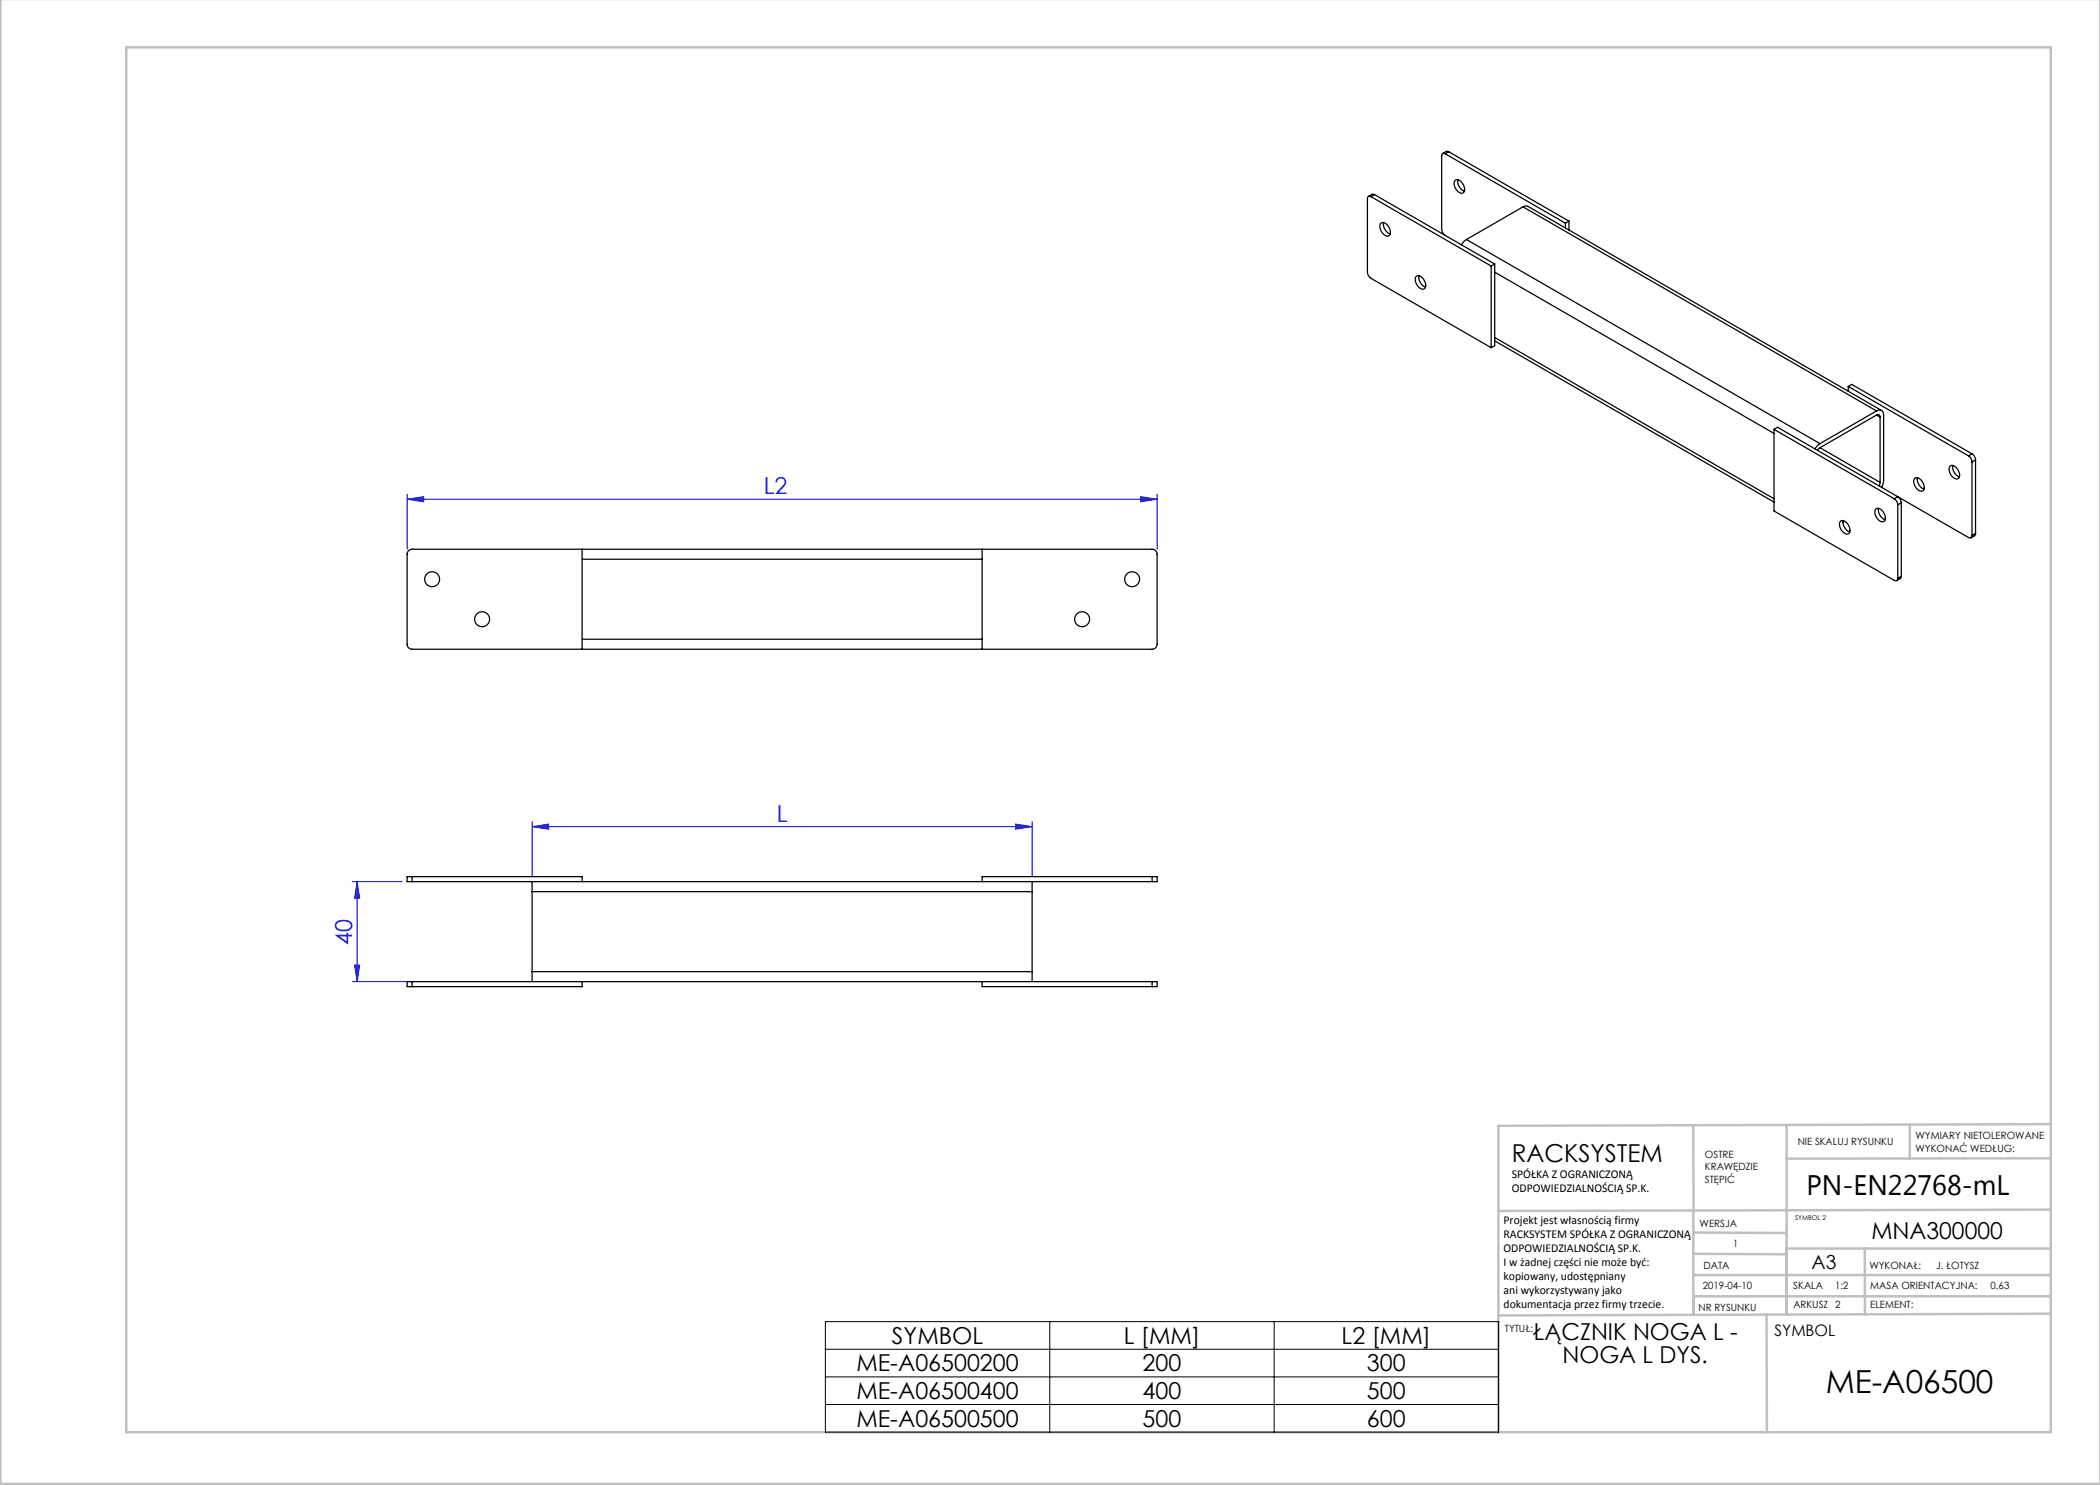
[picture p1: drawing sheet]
<svg xmlns="http://www.w3.org/2000/svg" width="420mm" height="297mm" viewBox="0 0 420 297" stroke-linecap="round" stroke-linejoin="round" font-family="sans-serif">
<g fill="none" stroke="#00f" stroke-width=".2">
<path d="M81.4 99.8l3.3-.5v1.1zM81.4 98.8v11M81.4 99.8h150M228.1 99.3l3.3 .5-3.3 .6zM231.4 98.8v11M70.4 176.3h10M71.4 176.3v20M71.4 176.3l.5 3.3h-1zM106.4 165.3l3.3-.5v1zM106.4 164.3v11M106.4 165.3h100M203.1 164.8l3.3 .5-3.3 .5z"/>
<path d="M206.4 164.3v11M70.4 196.3h11M70.9 193h1l-.5 3.3z"/>
</g>
<g fill="none" stroke="#c0c0c0" stroke-width=".5">
<path d="M.1 -.1v296.9h419.9M25.2 9.5h385v276.9h-385zM338.7 225.2v16.9M357.3 225v37.9M382 225.4v6.3M410.1 224.8l-110.4 .4v61.2M410.1 231.7h-52.8M338.7 259.3h71.5M338.7 255h71.5M338.7 250.8l18.6 .1M338.7 246.5l18.6 .1M338.7 242.1v20.9"/>
<path d="M373 249.7v13.2M410.1 241.9l-110.4 .3M410.2 249.7h-52.9v13.2M353.3 262.9l.1 23.5M410.2 262.7l-110.5 .4"/>
</g>
<path d="M165.1 264.3h134.6v22.1h-134.6zM165.1 269.9h134.6M165.1 275.4h134.6M210 264.3v22.1M254.8 264.3v22.1M165.1 280.9h134.6" fill="none" stroke="#000" stroke-width=".2"/>
<g fill="#00f">
<path d="M203.1 164.8l3.3 .5-3.3 .5zM106.4 165.3l3.3-.5v1z"/>
<path d="M81.4 99.8l3.3-.5v1.1zM228.1 99.3l3.3 .5-3.3 .6z"/>
<path d="M71.4 176.3l.5 3.3h-1zM70.9 193h1l-.5 3.3z"/>
</g>
<g fill="none" stroke="#000" stroke-width=".25">
<path d="M274.2 39.3a.43 .43 0 0 0-.5 0 .43 .43 0 0 0-.2 .4v14.7a1.57 1.57 0 0 0 .7 1.3l24 13.8M274.2 39.3l24 13.9M274.9 38.9l-.4-.1-.8 .5M274.9 38.9l-.7 .4M274.9 38.9l24 13.9M289 30.8a.43 .43 0 0 0-.5-.1 .43 .43 0 0 0-.2 .5v14.7a1.58 1.58 0 0 0 .7 1.2M289 30.8l24.1 13.8M289.7 30.4l-.3-.1-.9 .4M289.7 30.4l-.7 .4M289.7 30.4l24.1 13.8M291.1 36a1.55 1.55 0 0 1 1.8 1.5 .75 .75 0 0 1-.2 1 .75 .75 0 0 1-1.1-.2 1.8 1.8 0 0 1-.5-2.3zM291.6 35.9a2.14 2.14 0 0 0 1.3 2.3"/>
<path d="M276.2 44.6a1.55 1.55 0 0 1 1.8 1.5 .75 .75 0 0 1-.2 1 .75 .75 0 0 1-1-.2 1.8 1.8 0 0 1-.6-2.3zM276.7 44.5a2.14 2.14 0 0 0 1.3 2.3M283.3 55.2a1.55 1.55 0 0 1 1.8 1.5 .75 .75 0 0 1-.2 1 .75 .75 0 0 1-1-.2 1.8 1.8 0 0 1-.6-2.3zM283.8 55.1a2.14 2.14 0 0 0 1.3 2.3M293.3 47.9l-1 1.1M293.3 47.9l70.7 40.8M298.2 53.2v16.3M298.9 52.8l-.7 .4M298.9 52.8v16.3l-.7 .4M298.9 54.4l55.9 32.3M304.6 41.4l.5-.2 .5 .1 70.7 40.8M304.6 41.4l70.7 40.8"/>
<path d="M304.6 41.4l-11.3 6.5M313.1 44.6v1M313.8 44.2l-.7 .4M313.8 44.2v1.8M298.9 68.2l55.9 32.2M298.9 67.5l55.9 32.2M369.7 77.3v1M369.7 77.3l24 13.9M369.7 77.3l.7-.4 24 13.9M354.8 85.9v16.3l24 13.9a.43 .43 0 0 0 .5 0 .43 .43 0 0 0 .3-.4M354.8 85.9l.7-.4 24.1 13.8M354.8 85.9l24 13.8"/>
<path d="M364 89.5l12 7M364 88.7l-1 1.1M364 89.5l-.5 .6M375.3 83l.7 .4M375.3 82.2a.86 .86 0 0 1 1-.1 .86 .86 0 0 1 .4 .9v13.1l-.4 1.4M375.3 83a.43 .43 0 0 1 .5 0 .43 .43 0 0 1 .2 .4M375.3 82.2l-11.3 6.5M375.3 83l-11.3 6.5M376 96.5l-.2 .7M376 83.4v13.1M378.8 99.7a1.56 1.56 0 0 1 .8 1.3M379.6 99.3a1.56 1.56 0 0 1 .7 1.3"/>
<path d="M379.6 99.3l-.8 .4M379.6 99.4l14.1 8.1a.43 .43 0 0 0 .5 .1 .43 .43 0 0 0 .2-.5M383 95.6a1.55 1.55 0 0 1 1.8 1.5 .75 .75 0 0 1-.2 1 .75 .75 0 0 1-1-.2 1.8 1.8 0 0 1-.6-2.3zM383.5 95.5a2.14 2.14 0 0 0 1.3 2.3M390.1 93.2a1.55 1.55 0 0 1 1.8 1.5 .75 .75 0 0 1-.2 1 .75 .75 0 0 1-1.1-.2 1.8 1.8 0 0 1-.5-2.3zM390.6 93.1a2.14 2.14 0 0 0 1.3 2.3M393.7 91.2a1.56 1.56 0 0 1 .7 1.2M394.4 90.8a1.56 1.56 0 0 1 .7 1.2M394.4 92.4v14.7M394.4 90.8l-.7 .4M395.1 92l-.7 .4M395.1 92v14.7"/>
<path d="M81.7 110.1l.7-.3h148a1 1 0 0 1 1 1v18a1 1 0 0 1-1 1h-148a1 1 0 0 1-1-1v-18zM116.4 109.8v20M116.4 111.8h80M196.4 109.8v20M368.2 104.2a1.55 1.55 0 0 1 1.8 1.5 .75 .75 0 0 1-.3 1 .75 .75 0 0 1-1-.2 1.8 1.8 0 0 1-.5-2.3zM368.6 104.1a2.14 2.14 0 0 0 1.4 2.3M375.2 101.7a1.55 1.55 0 0 1 1.8 1.5 .75 .75 0 0 1-.2 1.1 .75 .75 0 0 1-1-.2 1.8 1.8 0 0 1-.6-2.4zM375.7 101.7a2.14 2.14 0 0 0 1.3 2.3M379.6 101v14.7M380.3 115.3l-.2 .3-.8 .5M380.3 100.6l-.7 .4M380.3 100.6v14.7"/>
<path d="M380.3 115.3l-.7 .4M395.1 106.7l-.1 .4-.8 .5M395.1 106.7l-.7 .4M116.4 127.8h80M82.4 175.3h-1v1h1M82.4 175.3h34v1M82.4 175.3v1M82.4 176.3h148M106.4 176.3v2M106.4 178.3h100M106.4 178.3v16M206.4 176.3v2"/>
<path d="M206.4 178.3v16M230.4 175.3h1v1h-1M230.4 175.3h-34v1M230.4 175.3v1M82.4 196.3h-1v1h1M82.4 196.3v1M82.4 196.3h148M106.4 194.3v2M106.4 194.3h100M116.4 196.3v1h-34M196.4 196.3v1h34M206.4 194.3v2"/>
<path d="M230.4 196.3h1v1h-1M230.4 196.3v1"/>
<circle cx="86.4" cy="115.8" r="1.5"/>
<circle cx="226.4" cy="115.8" r="1.5"/>
<circle cx="96.4" cy="123.8" r="1.5"/>
<circle cx="216.4" cy="123.8" r="1.5"/>
</g>
<text font-size="6.3" x="365.1" y="278.5">ME-A06500</text>
<text font-size="5.6" x="361.3" y="239.1">PN-EN22768-mL</text>
<text font-size="4.9" x="302.4" y="232.4">RACKSYSTEM</text>
<g font-size="4.7" fill="#00f">
<text x="152.8" y="98.8">L2</text>
<text x="155.3" y="164.3">L</text>
<text x="70.4" y="188.9" transform="rotate(-90 70.4 188.9)">40</text>
</g>
<g font-size="4.7">
<text x="374.3" y="247.8">MNA300000</text>
<text x="178.4" y="268.8">SYMBOL</text>
<text x="224.7" y="268.8">L [MM]</text>
<text x="268.3" y="268.8">L2 [MM]</text>
<text x="306.5" y="268.1">ŁĄCZNIK NOGA L -</text>
<text x="171.3" y="274.3">ME-A06500200</text>
<text x="228.5" y="274.3">200</text>
<text x="273.4" y="274.3">300</text>
<text x="312.5" y="272.6">NOGA L DYS.</text>
<text x="171.3" y="279.8">ME-A06500400</text>
<text x="228.5" y="279.8">400</text>
<text x="273.4" y="279.8">500</text>
<text x="171.3" y="285.3">ME-A06500500</text>
<text x="228.5" y="285.3">500</text>
<text x="273.4" y="285.3">600</text>
</g>
<text font-size="3.9" x="362.3" y="253.8">A3</text>
<text font-size="3.2" x="354.9" y="267.2">SYMBOL</text>
<g font-size="2.4">
<text x="302.4" y="235.6">SPÓŁKA Z OGRANICZONĄ</text>
<text x="302.4" y="238.4">ODPOWIEDZIALNOŚCIĄ SP.K.</text>
<text x="300.7" y="244.7">Projekt jest własnością firmy</text>
<text x="300.7" y="247.5">RACKSYSTEM SPÓŁKA Z OGRANICZONĄ</text>
<text x="300.7" y="250.3">ODPOWIEDZIALNOŚCIĄ SP.K.</text>
<text x="300.7" y="253.1">I w żadnej części nie może być:</text>
<text x="300.7" y="256">kopiowany, udostępniany</text>
<text x="300.7" y="258.8">ani wykorzystywany jako</text>
<text x="300.7" y="261.6">dokumentacja przez firmy trzecie.</text>
</g>
<g font-size="2">
<text x="383.1" y="227.9">WYMIARY NIETOLEROWANE</text>
<text x="341" y="231.6">OSTRE</text>
<text x="359.5" y="228.9">NIE SKALUJ RYSUNKU</text>
<text x="383.1" y="230.4">WYKONAĆ WEDŁUG:</text>
<text x="341" y="234.1">KRAWĘDZIE</text>
<text x="341" y="236.6">STĘPIĆ</text>
<text x="339.9" y="245.4">WERSJA</text>
<text x="346.6" y="249.5">1</text>
<text x="340.6" y="257.7">2019-04-10</text>
<text x="340.7" y="253.8">DATA</text>
<text x="358.7" y="257.7">SKALA</text>
<text x="367" y="257.7">1:2</text>
<text x="373.9" y="253.8">WYKONAŁ:</text>
<text x="374.1" y="257.7">MASA ORIENTACYJNA:</text>
<text x="387.2" y="253.8">J. ŁOTYSZ</text>
<text x="398.1" y="257.7">0.63</text>
<text x="339.7" y="262.3">NR RYSUNKU</text>
<text x="358.7" y="261.7">ARKUSZ 2</text>
<text x="374.1" y="261.7">ELEMENT:</text>
<text x="301" y="266.4">TYTUŁ:</text>
</g>
<text font-size="1.3" x="359" y="244">SYMBOL 2</text>
</svg>
